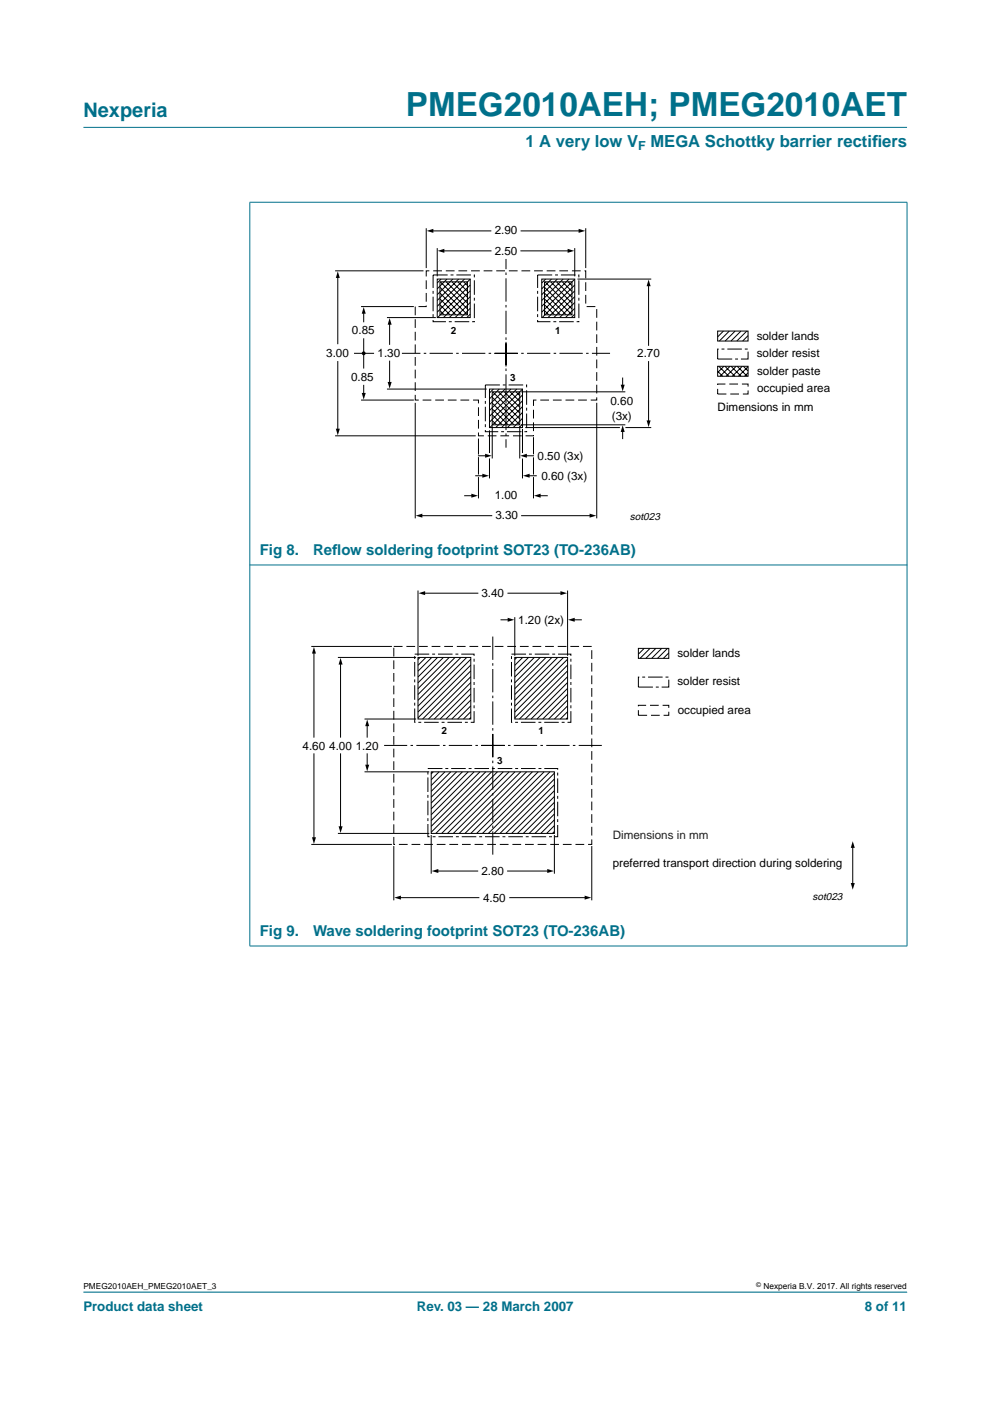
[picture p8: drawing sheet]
<svg xmlns="http://www.w3.org/2000/svg" width="210mm" height="297mm" viewBox="0 0 210 297" stroke-linecap="round" stroke-linejoin="round" font-family="sans-serif">
<path d="M192.3 273.9h-174.6" fill="none" stroke="#00708a" stroke-width=".21"/>
<g fill="#00708a" stroke="#00708a" stroke-width=".21">
<path d="M17.7 27h174.6z"/>
<path d="M53 42.9v157.6z"/>
<path d="M192.3 42.9v157.6z"/>
<path d="M52.9 42.9h139.5z"/>
<path d="M52.9 119.8h139.5z"/>
<path d="M52.9 200.6h139.5z"/>
</g>
<path d="M91.8 58.3h8.8v9.9h-8.8zM114 58.3h8.7v9.9h-8.7zM152.2 74h6.4v2.1h-6.4zM102.9 81.6h8.8v9.9h-8.8zM87.9 138.7h12.6v14.4h-12.6zM108.4 138.7h12.6v14.4h-12.6zM135.3 143.6h6.5v2.1h-6.5zM90.7 162.9h27.5v14.5h-27.5z" fill="none" stroke="#000" stroke-width=".21" stroke-dasharray="3.1 .6 .6 .6" stroke-linecap="butt"/>
<path d="M90.4 57.4h33.8v7.6h2.3v19.8h-13.4v7.6h-11.7v-7.6h-13.4v-19.8h2.4zM152.2 81.4h6.4v2.1h-6.4zM83.5 137.1h42v41.9h-42zM135.3 149.5h6.5v2.2h-6.5z" fill="none" stroke="#000" stroke-width=".21" stroke-dasharray="1.9 .8" stroke-linecap="butt"/>
<g fill="none" stroke="#000" stroke-width=".21">
<path d="M71.1 57.4h18.7M71.6 58.7v14.2M90.4 48.4v8.4M91.6 49h12.5M92.7 52.6v6M92.7 59.2h7v8.1h-7zM93.3 59.8h5.8v7h-5.8zM93.4 59.8l5.7 5.7M93.5 59.2l-.8 .8M93.9 53.2h10.2M94.6 59.8l4.5 4.5M94.8 59.2l-2.1 2"/>
<path d="M95.8 59.8l3.3 3.2M96 59.2l-3.3 3.3M97.1 59.8l2 2M97.2 59.2l-4.5 4.5M98.3 59.8l.8 .8M98.5 59.2l-5.8 5.7M99.7 59.2l-7 7M110.4 53.2h10.2M110.5 49h12.5M114.9 59.2h7v8.1h-7zM115.4 59.8h5.9v7h-5.9zM115.5 59.8l5.8 5.7"/>
<path d="M115.7 59.2l-.8 .8M116.8 59.8l4.5 4.5M116.9 59.2l-2 2M118 59.8l3.3 3.2M118.2 59.2l-3.3 3.3M119.2 59.8l2.1 2M119.4 59.2l-4.5 4.5M120.5 59.8l.8 .8M120.6 59.2l-5.7 5.7M121.9 52.6v6M121.9 59.2l-7 7M122.4 59.2h15.7"/>
<path d="M124.2 48.4v8.4M71.6 76.7v14.5M75.1 74.9h4.2M76.5 65h11.2M77.1 66.2v2M77.1 71.7v6.4M82 67.3h10.4M82.6 68.6v4.4M82.6 76.6v4.7M93.3 63.4l3.4 3.4M93.3 64.6l2.1 2.2M93.3 65.9l.9 .9"/>
<path d="M93.3 60.9l5.8 5.8M93.3 62.1l4.6 4.7M99.7 62.9l-4.4 4.4M99.7 61.7l-5.7 5.6M99.7 60.4l-6.9 6.9M99.7 66.6l-.7 .7M99.7 65.4l-2 1.9M99.7 64.1l-3.2 3.2M115.4 63.4l3.4 3.4M115.4 64.6l2.2 2.2M115.4 65.9l.9 .9M115.4 60.9l5.9 5.8"/>
<path d="M115.4 62.1l4.7 4.7M121.9 62.9l-4.5 4.4M121.9 61.7l-5.7 5.6M121.9 60.4l-7 6.9M121.9 66.6l-.8 .7M121.9 65.4l-2 1.9M121.9 64.1l-3.2 3.2M137.5 60.4v12.8M137.5 76.7v12.7M152.2 70.2h6.4v2.1h-6.4zM152.2 78.7l1 1.1M152.2 77.7h6.4v2.1h-6.4z"/>
<path d="M152.4 77.7l2.1 2.1M153.4 70.2l-1.2 1.2M153.5 77.7l-1.3 1.3M153.7 77.7l2.1 2.1M154.6 70.2l-2.1 2.1M154.8 77.7l-2.1 2.1M155 77.7l2.1 2.1M155.9 70.2l-2.2 2.1M156.1 77.7l-2.1 2.1M156.3 77.7l2.1 2.1M157.1 70.2l-2.1 2.1M157.4 77.7l-2.1 2.1"/>
<path d="M157.6 77.7l1 1M158.3 70.2l-2.1 2.1M158.6 71.2l-1.1 1.1M158.6 79l-.7 .8M158.6 77.7l-2 2.1M71.1 92.4h29.8M76.5 84.8h11.2M77.1 81.7v1.9M82 82.5h21.2M88 85.4v24.5M101.4 96.6h1.7M101.4 93v3.4"/>
<path d="M101.4 96.9v3.7M103.8 91.2v4.9M103.8 97.2v4.2M103.8 82.5h7v8.2h-7zM104.4 83.1h5.8v7h-5.8zM104.4 90.4v6.8M104.4 86.7l3.3 3.4M104.4 87.9l2.1 2.2M104.4 89.2l.9 .9M104.4 84.2l5.8 5.9M104.4 85.5l4.6 4.6M104.5 83.1l5.7 5.7"/>
<path d="M104.6 82.5l-.8 .8M105.7 83.1l4.5 4.5M105.8 82.5l-2 2.1M106.9 83.1l3.3 3.2M107.1 82.5l-3.3 3.3M108.2 83.1l2 2M108.3 82.5l-4.5 4.5M109.4 83.1l.8 .8M109.6 82.5l-5.8 5.8M110.2 90.4v6.8M110.5 83.1h22.1M110.5 90.1h22.1"/>
<path d="M110.8 90.9v5.2M110.8 97.2v4.2M110.8 86.2l-4.5 4.5M110.8 85l-5.7 5.7M110.8 83.7l-6.9 7M110.8 89.9l-.7 .8M110.8 88.7l-2 2M110.8 87.5l-3.2 3.2M110.8 82.5l-7 7M111.4 90.7h20M111.4 96.6h1.7M113.1 92.7v3.6"/>
<path d="M113.1 97v3.6M126.5 85.4v24.5M132 80.2v1.6M132 91.3v1.7M132.6 90.7h5.5M89.3 109.3h15M98.5 105.1h1.7M100.9 100.9h1.7M101.4 101.2v4.5M110.6 109.3h14.7M112 100.9h1.7M113.1 101.2v4.5"/>
<path d="M114.3 105.1h1.7M66 137.1h17.1M66.6 138.3v18M71.6 139.4h16.6M88.6 139.4h11.2v13h-11.2zM88.6 125.2v13.8M89.1 139.4l-.5 .4M89.9 125.8h11.4M90.3 139.4l-1.7 1.7M91.5 139.4l-2.9 2.9M92.8 139.4l-4.2 4.1M94 139.4l-5.4 5.4"/>
<path d="M95.2 139.4l-6.6 6.6M96.5 139.4l-7.9 7.8M97.7 139.4l-9.1 9.1M99 139.4l-10.4 10.3M99.8 139.8l-11.2 11.2M106.2 131.4h1.7M107.7 125.8h11.4M109.1 130.8v8.2M109.1 139.4h11.2v13h-11.2zM109.6 139.4l-.5 .4M110.8 139.4l-1.7 1.7M112.1 139.4l-3 2.9"/>
<path d="M113.3 139.4l-4.2 4.1M114.5 139.4l-5.4 5.4M115.8 139.4l-6.7 6.6M117 139.4l-7.9 7.8M118.2 139.4l-9.1 9.1M119.5 139.4l-10.4 10.3M120.3 139.8l-11.2 11.2M120.3 125.2v13.8M121.6 131.4h1.7M135.3 137.5h6.5v2.1h-6.5zM136.6 137.5l-1.3 1.2M137.8 137.5l-2.1 2.1"/>
<path d="M139.1 137.5l-2.2 2.1M140.3 137.5l-2.1 2.1M141.5 137.5l-2.1 2.1M141.8 138.4l-1.2 1.2M66.6 159.8v18M72.2 140.6v15.7M72.2 159.8v15.7M77.3 152.4h10.9M77.9 153.7v2.6M77.9 159.8v2.6M99.8 145.9l-6.5 6.5M99.8 144.7l-7.7 7.7"/>
<path d="M99.8 143.5l-9 8.9M99.8 142.2l-10.2 10.2M99.8 141l-11.2 11.2M99.8 152.1l-.3 .3M99.8 150.9l-1.5 1.5M99.8 149.7l-2.8 2.7M99.8 148.4l-4 4M99.8 147.2l-5.2 5.2M120.3 145.9l-6.5 6.5M120.3 144.7l-7.7 7.7M120.3 143.5l-8.9 8.9M120.3 142.2l-10.2 10.2"/>
<path d="M120.3 141l-11.2 11.2M120.3 152.1l-.3 .3M120.3 150.9l-1.5 1.5M120.3 149.7l-2.7 2.7M120.3 148.4l-4 4M120.3 147.2l-5.2 5.2M66 179h17.1M71.6 176.7h19.4M77.3 163.6h13.7M83.5 179.4v11.5M91.4 163.6h26.1v13.1h-26.1zM91.4 177.1v8.1"/>
<path d="M91.9 163.6l-.5 .5M93.1 163.6l-1.7 1.7M94.3 163.6l-2.9 3M95.6 163.6l-4.2 4.2M96.8 163.6l-5.4 5.4M98 163.6l-6.6 6.7M99.3 163.6l-7.9 7.9M100.5 163.6l-9.1 9.1M101.8 163.6l-10.4 10.4M103 163.6l-11.6 11.6M104.2 163.6l-12.8 12.8M105.5 163.6l-13.1 13.1"/>
<path d="M106.7 163.6l-13.1 13.1M107.9 163.6l-13 13.1M109.2 163.6l-13.1 13.1M110.4 163.6l-13 13.1M111.7 163.6l-13.1 13.1M112.9 163.6l-13.1 13.1M114.1 163.6l-13 13.1M115.4 163.6l-13.1 13.1M116.6 163.6l-13.1 13.1M117.5 173.8l-2.8 2.9M117.5 172.6l-4.1 4.1M117.5 171.4l-5.3 5.3"/>
<path d="M117.5 170.1l-6.5 6.6M117.5 176.3l-.4 .4M117.5 175.1l-1.6 1.6M117.5 168.9l-7.8 7.8M117.5 167.6l-9 9.1M117.5 166.4l-10.3 10.3M117.5 165.2l-11.5 11.5M117.5 163.9l-12.7 12.8M117.5 177.1v8.1M125.5 179.4v11.5M180.8 179.5v8.1M84.7 190.3h16.8"/>
<path d="M92.7 184.7h8.6M107.6 184.7h8.7M108.1 190.3h16.1"/>
</g>
<g fill="#000">
<path d="M71.6 57.5l.4 1.4h-.8zM90.5 49l1.4-.5v.9zM92.8 53.2l1.4-.4v.8zM120.3 52.8l1.5 .4-1.5 .4zM122.7 48.5l1.4 .5-1.4 .4zM77.1 65.1l.4 1.4h-.8zM82.6 67.4l.4 1.4h-.8zM137.5 59.3l.4 1.4h-.8zM71.2 90.9h.8l-.4 1.4zM76.7 83.3h.8l-.4 1.4zM82.2 81h.8l-.4 1.4zM102.9 96.2l1.4 .4-1.4 .4z"/>
<path d="M110.3 96.6l1.4-.4v.8zM132 90.2l.5 1.4h-.9zM131.6 81.6h.9l-.5 1.4zM137.1 89.1h.8l-.4 1.5zM88.1 109.3l1.4-.4v.8zM99.9 104.7l1.4 .4-1.4 .4zM102.3 100.4l1.4 .5-1.4 .4zM110.9 100.9l1.4-.5v.9zM113.2 105.1l1.4-.4v.8zM125 108.9l1.4 .4-1.4 .4zM66.6 137.2l.4 1.4h-.9zM88.7 125.8l1.4-.5v.9z"/>
<path d="M107.6 131l1.4 .4-1.4 .4zM118.8 125.3l1.4 .5-1.4 .4zM120.4 131.4l1.5-.4v.8zM72.2 139.5l.4 1.4h-.8zM77.9 152.5l.4 1.5h-.9zM66.1 177.5h.9l-.4 1.4zM71.8 175.2h.8l-.4 1.4zM77.4 162.1h.9l-.4 1.4zM180.8 178.4l.4 1.4h-.8zM83.6 190.3l1.4-.4v.8zM91.5 184.7l1.4-.5v.9zM116 184.2l1.4 .5-1.4 .4z"/>
<path d="M124 189.9l1.4 .4-1.4 .4zM180.4 187.2h.8l-.4 1.4z"/>
</g>
<path d="M104.9 74.9h24.4M107.3 72.5v22.4M107.3 77.7v-22.8M109.8 74.9h-24.6M102.1 158h25.5M104.5 155.6v25.6M107 158h-25.6M104.5 160.5v-25.6" fill="none" stroke="#000" stroke-width=".21" stroke-dasharray="4.9 .7 .5 .7" stroke-linecap="butt"/>
<circle cx="77.1" cy="74.9" r=".28" fill="#000" stroke="#000" stroke-width=".25"/>
<text font-size="7.1" fill="#00708a" x="86.1" y="24.7">PMEG2010AEH; PMEG2010AET</text>
<text font-size="4.2" fill="#00708a" x="17.7" y="24.9">Nexperia</text>
<g font-size="3.5" fill="#00708a">
<text x="111.4" y="31.1">1 A very low V</text>
<text x="137.9" y="31.1">MEGA Schottky barrier rectif</text>
<text x="184.9" y="31.1">iers</text>
</g>
<g font-size="3.2" fill="#00708a">
<text x="55.1" y="117.7">Fig 8.</text>
<text x="66.4" y="117.7">Ref</text>
<text x="70.4" y="117.7">low soldering footprint SOT23 (TO-236AB)</text>
<text x="55.1" y="198.5">Fig 9.</text>
<text x="66.4" y="198.5">Wave soldering footprint SOT23 (TO-236AB)</text>
</g>
<g font-size="2.8" fill="#00708a">
<text x="17.7" y="278">Product data sheet</text>
<text x="88.4" y="278">Rev. 03 — 28 March 2007</text>
<text x="183.4" y="278">8 of 11</text>
</g>
<text font-size="2.6" fill="#00708a" x="135.3" y="31.8">F</text>
<g font-size="2.5">
<text x="104.9" y="54">2.50</text>
<text x="104.9" y="49.7">2.90</text>
<text x="74.6" y="70.8">0.85</text>
<text x="69.2" y="75.7">3.00</text>
<text x="80.1" y="75.7">1.30</text>
<text x="135.1" y="75.8">2.70</text>
<text x="160.4" y="72.1">solder lands</text>
<text x="160.5" y="75.8">solder resist</text>
<text x="74.4" y="80.7">0.85</text>
<text x="160.5" y="83.2">occupied area</text>
<text x="160.5" y="79.5">solder paste</text>
<text x="129.4" y="85.9">0.60</text>
<text x="129.7" y="88.9">(3x)</text>
<text x="152.2" y="87.1">Dimensions in mm</text>
<text x="114" y="97.6">0.50 (3x)</text>
<text x="114.8" y="101.7">0.60 (3x)</text>
<text x="104.9" y="105.8">1.00</text>
<text x="105" y="110.1">3.30</text>
<text x="102.1" y="126.6">3.40</text>
<text x="109.9" y="132.3">1.20 (2x)</text>
<text x="143.6" y="139.4">solder lands</text>
<text x="143.6" y="145.3">solder resist</text>
<text x="143.7" y="151.3">occupied area</text>
<text x="64.2" y="158.9">4.60</text>
<text x="69.8" y="158.9">4.00</text>
<text x="75.4" y="158.9">1.20</text>
<text x="102.1" y="185.5">2.80</text>
<text x="129.9" y="183.9">preferred transport direction during soldering</text>
<text x="102.4" y="191.2">4.50</text>
</g>
<text font-size="2.5" fill="#231f20" x="129.9" y="178">Dimensions in mm</text>
<g font-size="2.2">
<text x="133.6" y="110.2">sot023</text>
<text x="172.3" y="190.9">sot023</text>
</g>
<g font-size="2.1">
<text x="95.6" y="70.7">2</text>
<text x="117.7" y="70.7">1</text>
<text x="108.2" y="80.8">3</text>
<text x="93.6" y="155.6">2</text>
<text x="114.2" y="155.6">1</text>
<text x="105.4" y="162">3</text>
</g>
<g font-size="1.8">
<text x="17.7" y="273.4">PMEG2010AEH_PMEG2010AET_3</text>
<text x="161.9" y="273.4">Nexperia B.V. 2017. All rights reserved</text>
</g>
<text font-size="1.4" x="160.4" y="272.9">©</text>
</svg>
